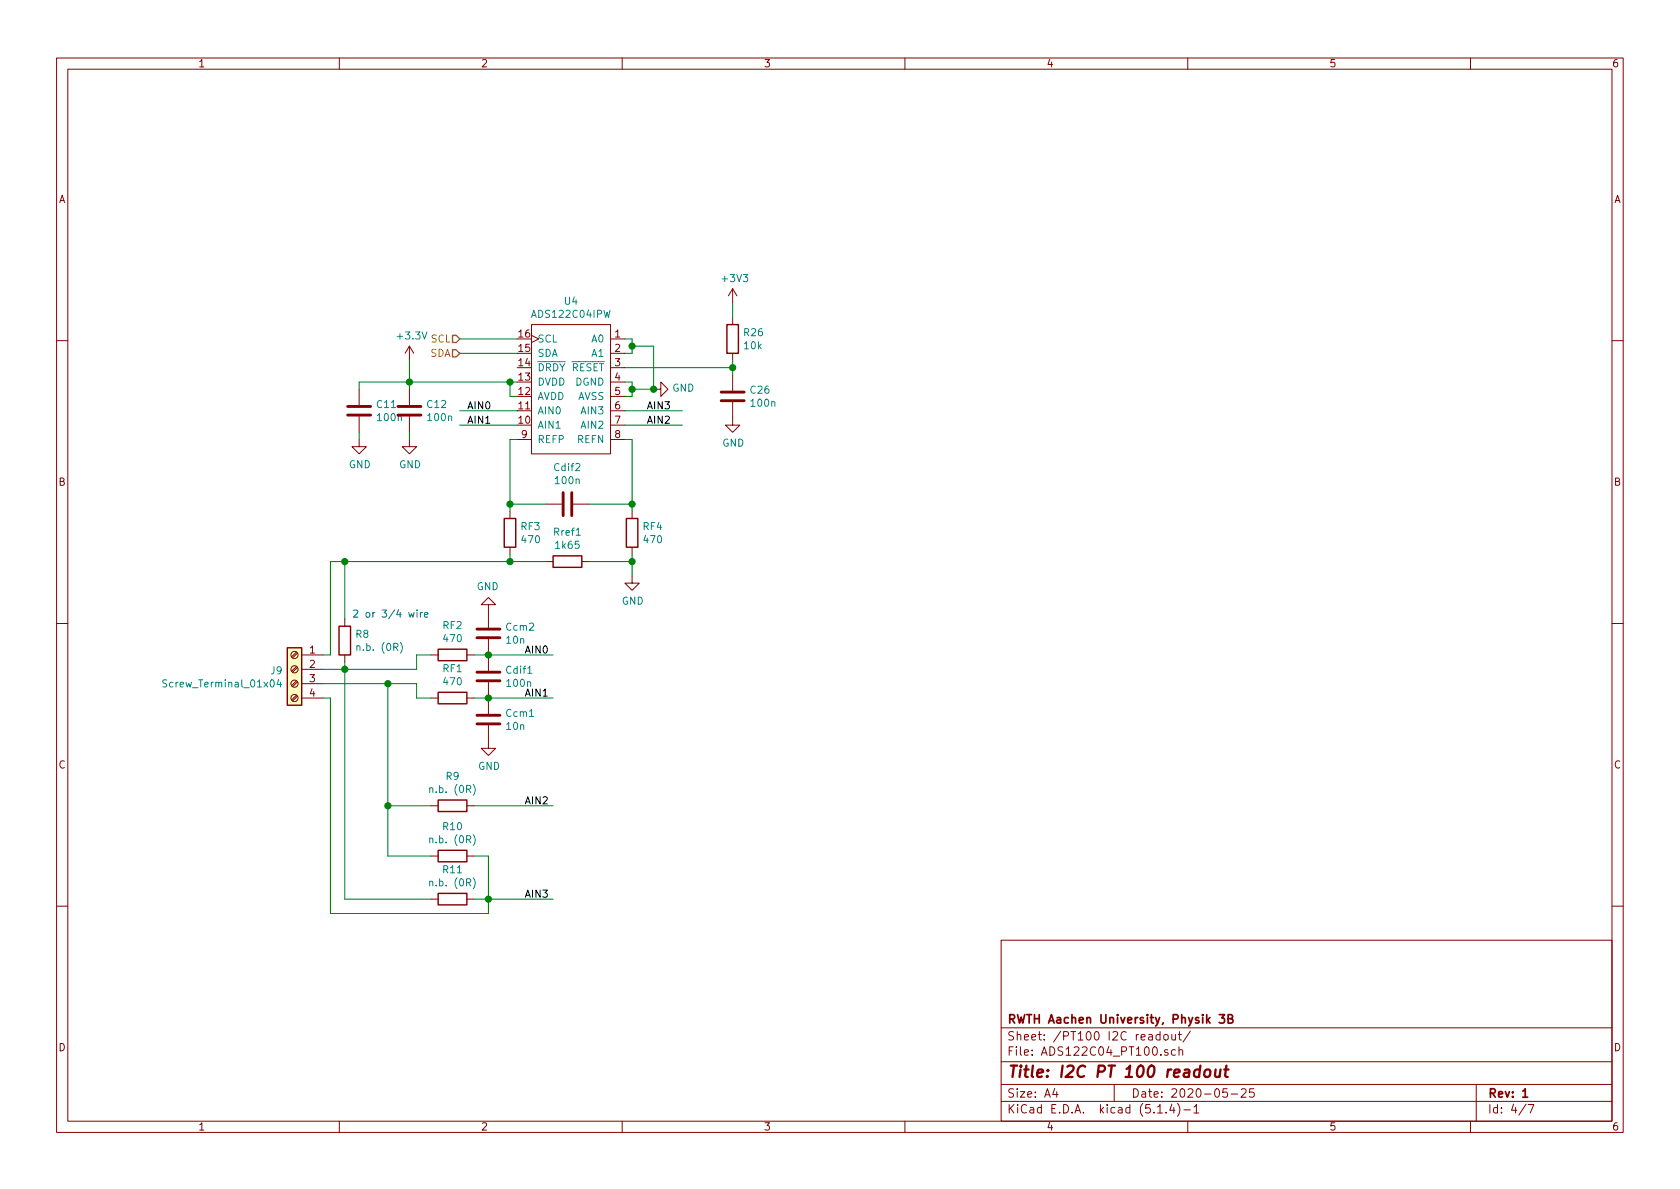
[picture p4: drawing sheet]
EESchema Schematic File Version 4
LIBS:NodeMCU_WeatherStation-cache
EELAYER 30 0
EELAYER END
$Descr A4 11693 8268
encoding utf-8
Sheet 4 7
Title "I2C PT 100 readout"
Date "2020-05-25"
Rev "1"
Comp "RWTH Aachen University, Physik 3B"
Comment1 ""
Comment2 ""
Comment3 ""
Comment4 ""
$EndDescr
$Comp
L ADS122C04:ADS122C04IPW U4
U 1 1
P 3950 2700
F 0 "U4" H 3925 3315 50  0000 C CNN
F 1 "ADS122C04IPW" H 3925 3224 50  0000 C CNN
F 2 "Package_SO:TSSOP-16_4.4x5mm_P0.65mm" H 3850 3250 50  0001 C CNN
F 3 "" H 3850 3250 50  0001 C CNN
	1    3950 2700
	-1   0    0    -1  
$EndComp
$Comp
L Device:R RF3
U 1 1
P 3550 3700
F 0 "RF3" H 3620 3746 50  0000 L CNN
F 1 "470" H 3620 3655 50  0000 L CNN
F 2 "Resistor_SMD:R_0603_1608Metric" V 3480 3700 50  0001 C CNN
F 3 "~" H 3550 3700 50  0001 C CNN
	1    3550 3700
	1    0    0    -1  
$EndComp
$Comp
L Device:R RF4
U 1 1
P 4400 3700
F 0 "RF4" H 4470 3746 50  0000 L CNN
F 1 "470" H 4470 3655 50  0000 L CNN
F 2 "Resistor_SMD:R_0603_1608Metric" V 4330 3700 50  0001 C CNN
F 3 "~" H 4400 3700 50  0001 C CNN
	1    4400 3700
	1    0    0    -1  
$EndComp
$Comp
L Device:R Rref1
U 1 1
P 3950 3900
F 0 "Rref1" V 3743 3900 50  0000 C CNN
F 1 "1k65" V 3834 3900 50  0000 C CNN
F 2 "Resistor_SMD:R_0603_1608Metric" V 3880 3900 50  0001 C CNN
F 3 "~" H 3950 3900 50  0001 C CNN
	1    3950 3900
	0    1    1    0   
$EndComp
Wire Wire Line
	4350 2750 4400 2750
Wire Wire Line
	4400 2750 4400 2700
Wire Wire Line
	4400 2650 4350 2650
Wire Wire Line
	4400 2700 4550 2700
Connection ~ 4400 2700
Wire Wire Line
	4400 2700 4400 2650
$Comp
L Connector:Screw_Terminal_01x04 J9
U 1 1
P 2050 4650
F 0 "J9" H 2130 4642 50  0000 L CNN
F 1 "Screw_Terminal_01x04" H 2130 4551 50  0000 L CNN
F 2 "TerminalBlock_MetzConnect:TerminalBlock_MetzConnect_Type055_RT01504HDWU_1x04_P5.00mm_Horizontal" H 2050 4650 50  0001 C CNN
F 3 "~" H 2050 4650 50  0001 C CNN
	1    2050 4650
	-1   0    0    -1  
$EndComp
$Comp
L Device:R RF2
U 1 1
P 3150 4550
F 0 "RF2" V 2943 4550 50  0000 C CNN
F 1 "470" V 3034 4550 50  0000 C CNN
F 2 "Resistor_SMD:R_0603_1608Metric" V 3080 4550 50  0001 C CNN
F 3 "~" H 3150 4550 50  0001 C CNN
	1    3150 4550
	0    1    1    0   
$EndComp
$Comp
L Device:R RF1
U 1 1
P 3150 4850
F 0 "RF1" V 2943 4850 50  0000 C CNN
F 1 "470" V 3034 4850 50  0000 C CNN
F 2 "Resistor_SMD:R_0603_1608Metric" V 3080 4850 50  0001 C CNN
F 3 "~" H 3150 4850 50  0001 C CNN
	1    3150 4850
	0    1    1    0   
$EndComp
Wire Wire Line
	2250 4650 2400 4650
Wire Wire Line
	2900 4650 2900 4550
Wire Wire Line
	2900 4550 3000 4550
Wire Wire Line
	2900 4750 2900 4850
Wire Wire Line
	2900 4850 3000 4850
Wire Wire Line
	2250 4550 2300 4550
Wire Wire Line
	2300 4550 2300 3900
Wire Wire Line
	2300 3900 2400 3900
Wire Wire Line
	3550 3900 3550 3850
Connection ~ 3550 3900
Wire Wire Line
	3550 3900 3800 3900
Wire Wire Line
	3550 3050 3600 3050
Wire Wire Line
	4100 3900 4400 3900
Wire Wire Line
	4400 3900 4400 3850
Wire Wire Line
	4400 3050 4350 3050
Wire Wire Line
	4400 3900 4400 4000
Connection ~ 4400 3900
$Comp
L power:GND #PWR045
U 1 1
P 4400 4000
F 0 "#PWR045" H 4400 3750 50  0001 C CNN
F 1 "GND" H 4405 3827 50  0000 C CNN
F 2 "" H 4400 4000 50  0001 C CNN
F 3 "" H 4400 4000 50  0001 C CNN
	1    4400 4000
	1    0    0    -1  
$EndComp
$Comp
L Device:R R8
U 1 1
P 2400 4450
F 0 "R8" H 2470 4496 50  0000 L CNN
F 1 "n.b. (0R)" H 2470 4405 50  0000 L CNN
F 2 "Resistor_SMD:R_0603_1608Metric" V 2330 4450 50  0001 C CNN
F 3 "~" H 2400 4450 50  0001 C CNN
	1    2400 4450
	1    0    0    -1  
$EndComp
Wire Wire Line
	2400 4650 2400 4600
Connection ~ 2400 4650
Wire Wire Line
	2400 4650 2900 4650
Wire Wire Line
	2400 4300 2400 3900
Connection ~ 2400 3900
Wire Wire Line
	2400 3900 3550 3900
Text Notes 2450 4300 0    50   ~ 0
2 or 3/4 wire
$Comp
L Device:R R9
U 1 1
P 3150 5600
F 0 "R9" V 2943 5600 50  0000 C CNN
F 1 "n.b. (0R)" V 3034 5600 50  0000 C CNN
F 2 "Resistor_SMD:R_0603_1608Metric" V 3080 5600 50  0001 C CNN
F 3 "~" H 3150 5600 50  0001 C CNN
	1    3150 5600
	0    1    1    0   
$EndComp
$Comp
L Device:R R11
U 1 1
P 3150 6250
F 0 "R11" V 2943 6250 50  0000 C CNN
F 1 "n.b. (0R)" V 3034 6250 50  0000 C CNN
F 2 "Resistor_SMD:R_0603_1608Metric" V 3080 6250 50  0001 C CNN
F 3 "~" H 3150 6250 50  0001 C CNN
	1    3150 6250
	0    1    1    0   
$EndComp
Wire Wire Line
	2300 4850 2250 4850
Wire Wire Line
	3000 5600 2700 5600
Wire Wire Line
	3000 6250 2400 6250
Wire Wire Line
	2300 6350 3400 6350
Wire Wire Line
	3400 6350 3400 6250
Wire Wire Line
	3400 6250 3300 6250
Wire Wire Line
	3400 6250 3850 6250
Connection ~ 3400 6250
Wire Wire Line
	3300 5600 3850 5600
$Comp
L Device:C Cdif1
U 1 1
P 3400 4700
F 0 "Cdif1" H 3515 4746 50  0000 L CNN
F 1 "100n" H 3515 4655 50  0000 L CNN
F 2 "Capacitor_SMD:C_0603_1608Metric" H 3438 4550 50  0001 C CNN
F 3 "~" H 3400 4700 50  0001 C CNN
	1    3400 4700
	1    0    0    -1  
$EndComp
$Comp
L Device:C Ccm2
U 1 1
P 3400 4400
F 0 "Ccm2" H 3515 4446 50  0000 L CNN
F 1 "10n" H 3515 4355 50  0000 L CNN
F 2 "Capacitor_SMD:C_0603_1608Metric" H 3438 4250 50  0001 C CNN
F 3 "~" H 3400 4400 50  0001 C CNN
	1    3400 4400
	1    0    0    -1  
$EndComp
$Comp
L Device:C Ccm1
U 1 1
P 3400 5000
F 0 "Ccm1" H 3515 5046 50  0000 L CNN
F 1 "10n" H 3515 4955 50  0000 L CNN
F 2 "Capacitor_SMD:C_0603_1608Metric" H 3438 4850 50  0001 C CNN
F 3 "~" H 3400 5000 50  0001 C CNN
	1    3400 5000
	1    0    0    -1  
$EndComp
Wire Wire Line
	3300 4850 3400 4850
Connection ~ 3400 4850
Wire Wire Line
	3400 4850 3850 4850
Wire Wire Line
	3300 4550 3400 4550
Connection ~ 3400 4550
Wire Wire Line
	3400 4550 3850 4550
$Comp
L power:GND #PWR044
U 1 1
P 3400 5150
F 0 "#PWR044" H 3400 4900 50  0001 C CNN
F 1 "GND" H 3405 4977 50  0000 C CNN
F 2 "" H 3400 5150 50  0001 C CNN
F 3 "" H 3400 5150 50  0001 C CNN
	1    3400 5150
	1    0    0    -1  
$EndComp
$Comp
L power:GND #PWR043
U 1 1
P 3400 4250
F 0 "#PWR043" H 3400 4000 50  0001 C CNN
F 1 "GND" H 3405 4077 50  0000 C CNN
F 2 "" H 3400 4250 50  0001 C CNN
F 3 "" H 3400 4250 50  0001 C CNN
	1    3400 4250
	-1   0    0    1   
$EndComp
Text Label 3650 4550 0    50   ~ 0
AIN0
Text Label 3650 4850 0    50   ~ 0
AIN1
Text Label 3650 5600 0    50   ~ 0
AIN2
Text Label 3650 6250 0    50   ~ 0
AIN3
Wire Wire Line
	2700 4750 2700 5600
Connection ~ 2700 4750
Wire Wire Line
	2700 4750 2900 4750
Wire Wire Line
	2250 4750 2700 4750
$Comp
L Device:R R10
U 1 1
P 3150 5950
F 0 "R10" V 2943 5950 50  0000 C CNN
F 1 "n.b. (0R)" V 3034 5950 50  0000 C CNN
F 2 "Resistor_SMD:R_0603_1608Metric" V 3080 5950 50  0001 C CNN
F 3 "~" H 3150 5950 50  0001 C CNN
	1    3150 5950
	0    1    1    0   
$EndComp
Wire Wire Line
	3400 6250 3400 5950
Wire Wire Line
	3400 5950 3300 5950
Wire Wire Line
	3000 5950 2700 5950
Wire Wire Line
	2700 5950 2700 5600
Connection ~ 2700 5600
Wire Wire Line
	2400 4650 2400 6250
Wire Wire Line
	2300 4850 2300 6350
$Comp
L Device:C Cdif2
U 1 1
P 3950 3500
F 0 "Cdif2" V 4202 3500 50  0000 C CNN
F 1 "100n" V 4111 3500 50  0000 C CNN
F 2 "Capacitor_SMD:C_0603_1608Metric" H 3988 3350 50  0001 C CNN
F 3 "~" H 3950 3500 50  0001 C CNN
	1    3950 3500
	0    -1   -1   0   
$EndComp
Wire Wire Line
	4400 3050 4400 3500
Wire Wire Line
	4100 3500 4400 3500
Connection ~ 4400 3500
Wire Wire Line
	4400 3500 4400 3550
Wire Wire Line
	3800 3500 3550 3500
Wire Wire Line
	3550 3500 3550 3550
Wire Wire Line
	3550 3050 3550 3500
Connection ~ 3550 3500
Wire Wire Line
	4350 2450 4400 2450
Wire Wire Line
	4400 2450 4400 2400
Wire Wire Line
	4400 2350 4350 2350
Wire Wire Line
	4400 2400 4550 2400
Connection ~ 4400 2400
Wire Wire Line
	4400 2400 4400 2350
Wire Wire Line
	4550 2400 4550 2700
Wire Wire Line
	4350 2850 4750 2850
Wire Wire Line
	4350 2950 4750 2950
Wire Wire Line
	3200 2850 3600 2850
Wire Wire Line
	3200 2950 3600 2950
Wire Wire Line
	3200 2350 3600 2350
Wire Wire Line
	3200 2450 3600 2450
Text HLabel 3200 2350 0    50   Input ~ 0
SCL
Text HLabel 3200 2450 0    50   Input ~ 0
SDA
Text Label 3250 2850 0    50   ~ 0
AIN0
Text Label 3250 2950 0    50   ~ 0
AIN1
Text Label 4500 2950 0    50   ~ 0
AIN2
Text Label 4500 2850 0    50   ~ 0
AIN3
$Comp
L power:GND #PWR046
U 1 1
P 4550 2700
F 0 "#PWR046" H 4550 2450 50  0001 C CNN
F 1 "GND" V 4555 2572 50  0000 R CNN
F 2 "" H 4550 2700 50  0001 C CNN
F 3 "" H 4550 2700 50  0001 C CNN
	1    4550 2700
	0    -1   -1   0   
$EndComp
Connection ~ 4550 2700
$Comp
L power:+3.3V #PWR041
U 1 1
P 2850 2500
F 0 "#PWR041" H 2850 2350 50  0001 C CNN
F 1 "+3.3V" H 2865 2673 50  0000 C CNN
F 2 "" H 2850 2500 50  0001 C CNN
F 3 "" H 2850 2500 50  0001 C CNN
	1    2850 2500
	1    0    0    -1  
$EndComp
Wire Wire Line
	3600 2650 3550 2650
Wire Wire Line
	2850 2650 2850 2500
Wire Wire Line
	3600 2750 3550 2750
Wire Wire Line
	3550 2750 3550 2650
Connection ~ 3550 2650
Wire Wire Line
	3550 2650 2850 2650
$Comp
L Device:C C12
U 1 1
P 2850 2850
F 0 "C12" H 2965 2896 50  0000 L CNN
F 1 "100n" H 2965 2805 50  0000 L CNN
F 2 "Capacitor_SMD:C_0603_1608Metric" H 2888 2700 50  0001 C CNN
F 3 "~" H 2850 2850 50  0001 C CNN
	1    2850 2850
	1    0    0    -1  
$EndComp
$Comp
L Device:C C11
U 1 1
P 2500 2850
F 0 "C11" H 2615 2896 50  0000 L CNN
F 1 "100n" H 2615 2805 50  0000 L CNN
F 2 "Capacitor_SMD:C_0603_1608Metric" H 2538 2700 50  0001 C CNN
F 3 "~" H 2500 2850 50  0001 C CNN
	1    2500 2850
	1    0    0    -1  
$EndComp
Wire Wire Line
	2850 2700 2850 2650
Connection ~ 2850 2650
Wire Wire Line
	2850 2650 2500 2650
Wire Wire Line
	2500 2650 2500 2700
$Comp
L power:GND #PWR040
U 1 1
P 2500 3050
F 0 "#PWR040" H 2500 2800 50  0001 C CNN
F 1 "GND" H 2505 2877 50  0000 C CNN
F 2 "" H 2500 3050 50  0001 C CNN
F 3 "" H 2500 3050 50  0001 C CNN
	1    2500 3050
	1    0    0    -1  
$EndComp
$Comp
L power:GND #PWR042
U 1 1
P 2850 3050
F 0 "#PWR042" H 2850 2800 50  0001 C CNN
F 1 "GND" H 2855 2877 50  0000 C CNN
F 2 "" H 2850 3050 50  0001 C CNN
F 3 "" H 2850 3050 50  0001 C CNN
	1    2850 3050
	1    0    0    -1  
$EndComp
Wire Wire Line
	2850 3050 2850 3000
Wire Wire Line
	2500 3050 2500 3000
$Comp
L Device:R R?
U 1 1
P 5100 2350
AR Path="/5E788D14/5EE9B4F8" Ref="R?"  Part="1" 
AR Path="/5ECBE935/5EE9B4F8" Ref="R26"  Part="1" 
F 0 "R26" H 5170 2396 50  0000 L CNN
F 1 "10k" H 5170 2305 50  0000 L CNN
F 2 "Resistor_SMD:R_0603_1608Metric" V 5030 2350 50  0001 C CNN
F 3 "~" H 5100 2350 50  0001 C CNN
	1    5100 2350
	1    0    0    -1  
$EndComp
$Comp
L Device:C C?
U 1 1
P 5100 2750
AR Path="/5E788D14/5EE9B4FE" Ref="C?"  Part="1" 
AR Path="/5ECBE935/5EE9B4FE" Ref="C26"  Part="1" 
F 0 "C26" H 5215 2796 50  0000 L CNN
F 1 "100n" H 5215 2705 50  0000 L CNN
F 2 "Capacitor_SMD:C_0603_1608Metric" H 5138 2600 50  0001 C CNN
F 3 "~" H 5100 2750 50  0001 C CNN
	1    5100 2750
	1    0    0    -1  
$EndComp
$Comp
L power:GND #PWR?
U 1 1
P 5100 2900
AR Path="/5E788D14/5EE9B504" Ref="#PWR?"  Part="1" 
AR Path="/5ECBE935/5EE9B504" Ref="#PWR078"  Part="1" 
F 0 "#PWR078" H 5100 2650 50  0001 C CNN
F 1 "GND" H 5105 2727 50  0000 C CNN
F 2 "" H 5100 2900 50  0001 C CNN
F 3 "" H 5100 2900 50  0001 C CNN
	1    5100 2900
	1    0    0    -1  
$EndComp
$Comp
L power:+3V3 #PWR?
U 1 1
P 5100 2100
AR Path="/5E788D14/5EE9B50A" Ref="#PWR?"  Part="1" 
AR Path="/5ECBE935/5EE9B50A" Ref="#PWR077"  Part="1" 
F 0 "#PWR077" H 5100 1950 50  0001 C CNN
F 1 "+3V3" H 5115 2273 50  0000 C CNN
F 2 "" H 5100 2100 50  0001 C CNN
F 3 "" H 5100 2100 50  0001 C CNN
	1    5100 2100
	1    0    0    -1  
$EndComp
Wire Wire Line
	5100 2550 5100 2500
Wire Wire Line
	4350 2550 5100 2550
Wire Wire Line
	5100 2550 5100 2600
Connection ~ 5100 2550
Wire Wire Line
	5100 2200 5100 2100
$EndSCHEMATC
